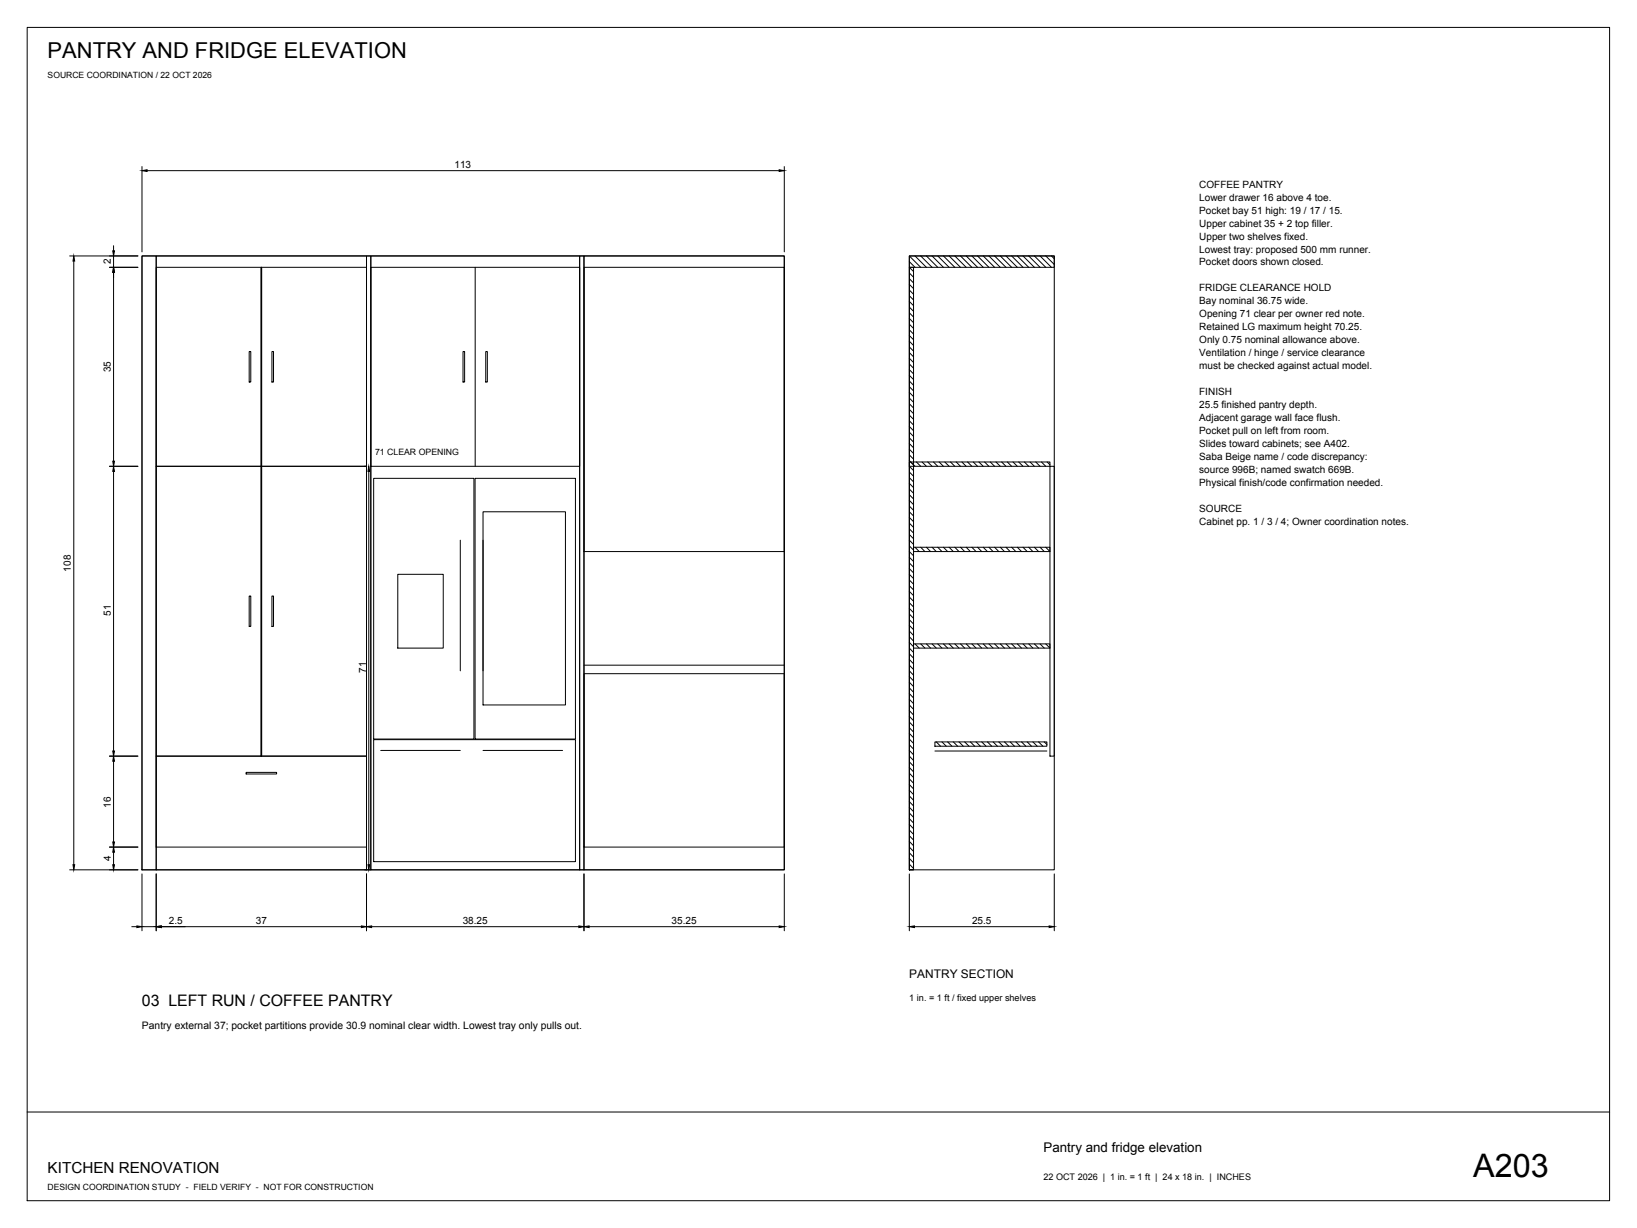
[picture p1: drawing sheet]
<svg xmlns="http://www.w3.org/2000/svg" width="610mm" height="457mm" viewBox="0 0 610 457" stroke-linecap="round" stroke-linejoin="round" font-family="sans-serif">
<!-- layer: D-TITLE -->
<path d="M10.1 10.2h589.3v436.8h-589.3zM10.1 414h589.3" fill="none" stroke="#000" stroke-width=".37"/>
<!-- layer: D-OUTLINE -->
<g fill="none" stroke="#000" stroke-width=".37">
<path d="M52.9 95.3h239.2v228.6h-239.2zM58.2 99.5h78.3v74.1h-78.3zM97.2 99.5h.3v74.1h-.3zM138.1 99.5h77.8v74.1h-77.8zM217.5 99.5h74.6v105.9h-74.6zM338.6 95.3h54v228.6h-54h1.6v-224.4h-1.6v224.4zM338.6 95.3h54v4.2h-54zM58.2 173.6h78.3v107.9h-78.3zM97.2 173.6h.3v107.9h-.3zM139.1 178.1h37.4v97.1h-37.4zM176.9 178.1h37.4v97.1h-37.4zM338.6 172h52.4v1.6h-52.4z"/>
<path d="M391 173.6h1.6v107.9h-1.6zM171.4 201.1v48.7M179.9 201.1v48.7M340.2 203.8h50.8v1.6h-50.8zM340.2 239.7h50.8v1.6h-50.8zM217.5 250.8h74.6v64.6h-74.6zM139.1 275.4h75.2v45.4h-75.2zM141.8 279.4h29.6M179.9 279.4h29.6M348.1 276.2h41.7v1.6h-41.7zM58.2 281.5h78.3v33.9h-78.3z"/>
</g>
<!-- layer: D-FINE -->
<g fill="none" stroke="#000" stroke-width=".37">
<path d="M52.9 95.3h5.3v228.6h-5.3zM58.2 95.3h78.3v228.6h-78.3zM97.3 99.5v182M136.5 95.3h1.6v228.6h-1.6zM138.1 95.3h77.8v228.6h-77.8zM177 99.5v74.1M215.9 95.3h1.6v228.6h-1.6zM217.5 95.3h74.6v228.6h-74.6zM92.8 130.9h.6v11.3h-.6zM101.3 130.9h.6v11.3h-.6zM172.4 130.9h.6v11.3h-.6zM180.9 130.9h.6v11.3h-.6z"/>
<path d="M179.9 190.5h30.7v72h-30.7zM148.1 213.8h17v27.5h-17zM92.8 221.9h.6v11.3h-.6zM101.3 221.9h.6v11.3h-.6zM217.5 247.7h74.6M348.1 279.6h41.7M91.7 287.6h11.3v.6h-11.3z"/>
</g>
<!-- layer: D-DIMS -->
<g fill="none" stroke="#000" stroke-width=".37">
<path d="M52.9 62v31.8M54.8 63.5h235.4M292.1 62v31.8M26 95.3h25.4M27.5 97.2v224.7M40.8 99.5h10.6M42.3 91.5v1.9M42.3 95.3v4.2M42.3 101.4v70.3M40.8 173.6h10.6M42.3 175.5v104.1M135.8 173.6h.8"/>
<path d="M137.3 175.5v146.4M40.8 281.5h10.6M42.3 283.4v30.1M40.8 315.4h10.6M42.3 317.3v4.6M26 323.9h25.4M52.9 325.4v21.1M58.2 325.4v21.1M135.8 323.9h.8M136.5 325.4v21.1M217.5 325.4v21.1M292.1 325.4v21.1"/>
<path d="M338.6 325.4v21.1M392.6 325.4v21.1M49.1 345h1.9M52.9 345h5.3M60.1 345h74.5M138.4 345h77.2M219.4 345h70.8M340.5 345h50.2"/>
</g>
<g fill="#000" stroke="#000" stroke-width=".37">
<path d="M52.9 63.5l1.9-.3v.6zM290.2 63.2l1.9 .3-1.9 .3zM27.5 95.3l.3 1.9h-.6zM42 93.4h.6l-.3 1.9zM42.3 99.5l.3 1.9h-.6zM42.3 173.6l.3 1.9h-.6zM42 171.7h.6l-.3 1.9zM137.3 173.6l.4 1.9h-.7zM42 279.6h.6l-.3 1.9zM42.3 281.5l.3 1.9h-.6zM42.3 315.4l.3 1.9h-.6zM42 313.5h.6l-.3 1.9z"/>
<path d="M27.2 321.9h.6l-.3 2zM42 321.9h.6l-.3 2zM137 321.9h.7l-.4 2zM51 344.7l1.9 .3-1.9 .4zM58.2 345l1.9-.3v.7zM134.6 344.7l1.9 .3-1.9 .4zM136.5 345l1.9-.3v.7zM215.6 344.7l1.9 .3-1.9 .4zM217.5 345l1.9-.3v.7zM290.2 344.7l1.9 .3-1.9 .4zM338.6 345l1.9-.3v.7zM390.7 344.7l1.9 .3-1.9 .4z"/>
</g>
<!-- layer: D-HATCH -->
<g fill="none" stroke="#000" stroke-width=".37">
<path d="M338.6 99.5l1.6 1.6M338.6 97.4l2.1 2.1M338.6 95.3l4.3 4.2M340.7 95.3l4.3 4.2M342.9 95.3l4.2 4.2M345 95.3l4.2 4.2M347.1 95.3l4.2 4.2M349.2 95.3l4.2 4.2M351.3 95.3l4.3 4.2M353.4 95.3l4.3 4.2M355.6 95.3l4.2 4.2M357.7 95.3l4.2 4.2"/>
<path d="M359.8 95.3l4.2 4.2M361.9 95.3l4.2 4.2M364 95.3l4.3 4.2M366.1 95.3l4.3 4.2M368.3 95.3l4.2 4.2M370.4 95.3l4.2 4.2M372.5 95.3l4.2 4.2M374.6 95.3l4.2 4.2M376.7 95.3l4.3 4.2M378.8 95.3l4.3 4.2M381 95.3l4.2 4.2M383.1 95.3l4.2 4.2"/>
<path d="M385.2 95.3l4.2 4.2M387.3 95.3l4.2 4.2M389.4 95.3l3.2 3.2M391.5 95.3l1.1 1.1M338.6 118.6l1.6 1.5M338.6 116.5l1.6 1.5M338.6 114.3l1.6 1.6M338.6 112.2l1.6 1.6M338.6 110.1l1.6 1.6M338.6 108l1.6 1.6M338.6 105.9l1.6 1.5M338.6 103.8l1.6 1.5"/>
<path d="M338.6 101.6l1.6 1.6M338.6 139.7l1.6 1.6M338.6 137.6l1.6 1.6M338.6 135.5l1.6 1.6M338.6 133.4l1.6 1.6M338.6 131.3l1.6 1.5M338.6 129.2l1.6 1.5M338.6 127l1.6 1.6M338.6 124.9l1.6 1.6M338.6 122.8l1.6 1.6M338.6 120.7l1.6 1.6M338.6 158.8l1.6 1.6"/>
<path d="M338.6 156.7l1.6 1.5M338.6 154.6l1.6 1.5M338.6 152.4l1.6 1.6M338.6 150.3l1.6 1.6M338.6 148.2l1.6 1.6M338.6 146.1l1.6 1.6M338.6 144l1.6 1.5M338.6 141.9l1.6 1.5M338.6 180l1.6 1.5M338.6 177.8l1.6 1.6M338.6 175.7l1.6 1.6M338.6 173.6l1.6 1.6"/>
<path d="M338.6 171.5l2.1 2.1M338.6 169.4l1.6 1.5M338.6 167.3l1.6 1.5M338.6 165.1l1.6 1.6M338.6 163l1.6 1.6M338.6 160.9l1.6 1.6M341.2 172l1.7 1.6M343.4 172l1.6 1.6M345.5 172l1.6 1.6M347.6 172l1.6 1.6M349.7 172l1.6 1.6M351.8 172l1.6 1.6"/>
<path d="M353.9 172l1.7 1.6M356.1 172l1.6 1.6M358.2 172l1.6 1.6M360.3 172l1.6 1.6M362.4 172l1.6 1.6M364.5 172l1.6 1.6M366.6 172l1.7 1.6M368.8 172l1.6 1.6M370.9 172l1.6 1.6M373 172l1.6 1.6M375.1 172l1.6 1.6M377.2 172l1.6 1.6"/>
<path d="M379.3 172l1.7 1.6M381.5 172l1.6 1.6M383.6 172l1.6 1.6M385.7 172l1.6 1.6M387.8 172l1.6 1.6M389.9 172l1.1 1.1M338.6 199l1.6 1.6M338.6 196.9l1.6 1.6M338.6 194.8l1.6 1.5M338.6 192.7l1.6 1.5M338.6 190.5l1.6 1.6M338.6 188.4l1.6 1.6"/>
<path d="M338.6 186.3l1.6 1.6M338.6 184.2l1.6 1.6M338.6 182.1l1.6 1.5M338.6 218.1l1.6 1.5M338.6 215.9l1.6 1.6M338.6 213.8l1.6 1.6M338.6 211.7l1.6 1.6M338.6 209.6l1.6 1.6M338.6 207.5l1.6 1.5M338.6 205.4l1.6 1.5M338.6 203.2l1.6 1.6M338.6 201.1l1.6 1.6"/>
<path d="M340.7 203.8l1.6 1.6M342.9 203.8l1.5 1.6M345 203.8l1.5 1.6M347.1 203.8l1.6 1.6M349.2 203.8l1.6 1.6M351.3 203.8l1.6 1.6M353.4 203.8l1.6 1.6M355.6 203.8l1.5 1.6M357.7 203.8l1.5 1.6M359.8 203.8l1.6 1.6M361.9 203.8l1.6 1.6M364 203.8l1.6 1.6"/>
<path d="M366.1 203.8l1.6 1.6M368.3 203.8l1.5 1.6M370.4 203.8l1.5 1.6M372.5 203.8l1.6 1.6M374.6 203.8l1.6 1.6M376.7 203.8l1.6 1.6M378.8 203.8l1.6 1.6M381 203.8l1.5 1.6M383.1 203.8l1.5 1.6M385.2 203.8l1.6 1.6M387.3 203.8l1.6 1.6M389.4 203.8l1.6 1.6"/>
<path d="M338.6 239.2l1.6 1.6M338.6 237.1l1.6 1.6M338.6 235l1.6 1.6M338.6 232.8l1.6 1.6M338.6 230.7l1.6 1.6M338.6 228.6l1.6 1.6M338.6 226.5l1.6 1.6M338.6 224.4l1.6 1.6M338.6 222.3l1.6 1.6M338.6 220.2l1.6 1.5M340.7 239.7l1.6 1.6M342.9 239.7l1.5 1.6"/>
<path d="M345 239.7l1.5 1.6M347.1 239.7l1.6 1.6M349.2 239.7l1.6 1.6M351.3 239.7l1.6 1.6M353.4 239.7l1.6 1.6M355.6 239.7l1.5 1.6M357.7 239.7l1.5 1.6M359.8 239.7l1.6 1.6M361.9 239.7l1.6 1.6M364 239.7l1.6 1.6M366.1 239.7l1.6 1.6M368.3 239.7l1.5 1.6"/>
<path d="M370.4 239.7l1.5 1.6M372.5 239.7l1.6 1.6M374.6 239.7l1.6 1.6M376.7 239.7l1.6 1.6M378.8 239.7l1.6 1.6M381 239.7l1.5 1.6M383.1 239.7l1.5 1.6M385.2 239.7l1.6 1.6M387.3 239.7l1.6 1.6M389.4 239.7l1.6 1.6M338.6 258.2l1.6 1.6M338.6 256.1l1.6 1.6"/>
<path d="M338.6 254l1.6 1.6M338.6 251.9l1.6 1.6M338.6 249.8l1.6 1.6M338.6 247.7l1.6 1.6M338.6 245.5l1.6 1.6M338.6 243.4l1.6 1.6M338.6 241.3l1.6 1.6M338.6 279.4l1.6 1.6M338.6 277.3l1.6 1.6M338.6 275.2l1.6 1.6M338.6 273.1l1.6 1.6M338.6 270.9l1.6 1.6"/>
<path d="M338.6 268.8l1.6 1.6M338.6 266.7l1.6 1.6M338.6 264.6l1.6 1.6M338.6 262.5l1.6 1.6M338.6 260.4l1.6 1.6M348.7 276.2l1.6 1.6M350.8 276.2l1.6 1.6M352.9 276.2l1.6 1.6M355 276.2l1.6 1.6M357.1 276.2l1.6 1.6M359.2 276.2l1.6 1.6M361.4 276.2l1.6 1.6"/>
<path d="M363.5 276.2l1.6 1.6M365.6 276.2l1.6 1.6M367.7 276.2l1.6 1.6M369.8 276.2l1.6 1.6M371.9 276.2l1.6 1.6M374.1 276.2l1.6 1.6M376.2 276.2l1.6 1.6M378.3 276.2l1.6 1.6M380.4 276.2l1.6 1.6M382.5 276.2l1.6 1.6M384.6 276.2l1.6 1.6M386.8 276.2l1.6 1.6"/>
<path d="M388.9 276.2l.9 1M338.6 298.5l1.6 1.6M338.6 296.3l1.6 1.6M338.6 294.2l1.6 1.6M338.6 292.1l1.6 1.6M338.6 290l1.6 1.6M338.6 287.9l1.6 1.6M338.6 285.8l1.6 1.6M338.6 283.6l1.6 1.6M338.6 281.5l1.6 1.6M338.6 319.6l1.6 1.6M338.6 317.5l1.6 1.6"/>
<path d="M338.6 315.4l1.6 1.6M338.6 313.3l1.6 1.6M338.6 311.2l1.6 1.6M338.6 309l1.6 1.6M338.6 306.9l1.6 1.6M338.6 304.8l1.6 1.6M338.6 302.7l1.6 1.6M338.6 300.6l1.6 1.6M338.6 321.7l1.6 1.6"/>
</g>
<text font-size="12.1" x="548.6" y="438.1">A203</text>
<text font-size="8.2" x="17.7" y="21.6">PANTRY AND FRIDGE ELEVATION</text>
<text font-size="5.9" x="52.9" y="374.6">03 LEFT RUN / COFFEE PANTRY</text>
<text font-size="5.7" x="17.7" y="436.9">KITCHEN RENOVATION</text>
<text font-size="5" x="388.6" y="428.8">Pantry and fridge elevation</text>
<text font-size="4.4" x="338.6" y="364.1">PANTRY SECTION</text>
<text font-size="3.8" x="52.9" y="383.1">Pantry external 37; pocket partitions provide 30.9 nominal clear width. Lowest tray only pulls out.</text>
<g font-size="3.7">
<text x="169.2" y="62.4">113</text>
<text x="446.6" y="69.9">COFFEE PANTRY</text>
<text x="446.6" y="74.7">Lower drawer 16 above 4 toe.</text>
<text x="446.6" y="79.5">Pocket bay 51 high: 19 / 17 / 15.</text>
<text x="446.6" y="84.4">Upper cabinet 35 + 2 top filler.</text>
<text x="446.6" y="89.2">Upper two shelves fixed.</text>
<text x="446.6" y="94">Lowest tray: proposed 500 mm runner.</text>
<text x="41.3" y="98.4" transform="rotate(-90 41.3 98.4)">2</text>
<text x="446.6" y="98.8">Pocket doors shown closed.</text>
<text x="446.6" y="108.5">FRIDGE CLEARANCE HOLD</text>
<text x="446.6" y="113.3">Bay nominal 36.75 wide.</text>
<text x="446.6" y="118.2">Opening 71 clear per owner red note.</text>
<text x="446.6" y="123">Retained LG maximum height 70.25.</text>
<text x="446.6" y="127.8">Only 0.75 nominal allowance above.</text>
<text x="446.6" y="132.6">Ventilation / hinge / service clearance</text>
<text x="446.6" y="137.5">must be checked against actual model.</text>
<text x="41.2" y="138.6" transform="rotate(-90 41.2 138.6)">35</text>
<text x="446.6" y="147.1">FINISH</text>
<text x="446.6" y="151.9">25.5 finished pantry depth.</text>
<text x="446.6" y="156.8">Adjacent garage wall face flush.</text>
<text x="446.6" y="161.6">Pocket pull on left from room.</text>
<text x="446.6" y="166.4">Slides toward cabinets; see A402.</text>
<text x="446.6" y="171.2">Saba Beige name / code discrepancy:</text>
<text x="446.6" y="176.1">source 996B; named swatch 669B.</text>
<text x="446.6" y="180.9">Physical finish/code confirmation needed.</text>
<text x="446.6" y="190.5">SOURCE</text>
<text x="446.6" y="195.4">Cabinet pp. 1 / 3 / 4; Owner coordination notes.</text>
<text x="26.4" y="212.8" transform="rotate(-90 26.4 212.8)">108</text>
<text x="41.2" y="229.4" transform="rotate(-90 41.2 229.4)">51</text>
<text x="136.3" y="250.5" transform="rotate(-90 136.3 250.5)">71</text>
<text x="41.2" y="300.7" transform="rotate(-90 41.2 300.7)">16</text>
<text x="41.3" y="320.6" transform="rotate(-90 41.3 320.6)">4</text>
<text x="62.9" y="344">2.5</text>
<text x="95.3" y="344">37</text>
<text x="172.3" y="344">38.25</text>
<text x="250.1" y="344">35.25</text>
<text x="362" y="344">25.5</text>
</g>
<g font-size="3.4">
<text x="338.6" y="372.5">1 in. = 1 ft / fixed upper shelves</text>
<text x="388.6" y="439.4">22 OCT 2026 | 1 in. = 1 ft | 24 x 18 in. | INCHES</text>
</g>
<text font-size="3.3" x="139.7" y="169.4">71 CLEAR OPENING</text>
<g font-size="3.2">
<text x="17.7" y="29">SOURCE COORDINATION / 22 OCT 2026</text>
<text x="17.7" y="443.2">DESIGN COORDINATION STUDY - FIELD VERIFY - NOT FOR CONSTRUCTION</text>
</g>
</svg>
